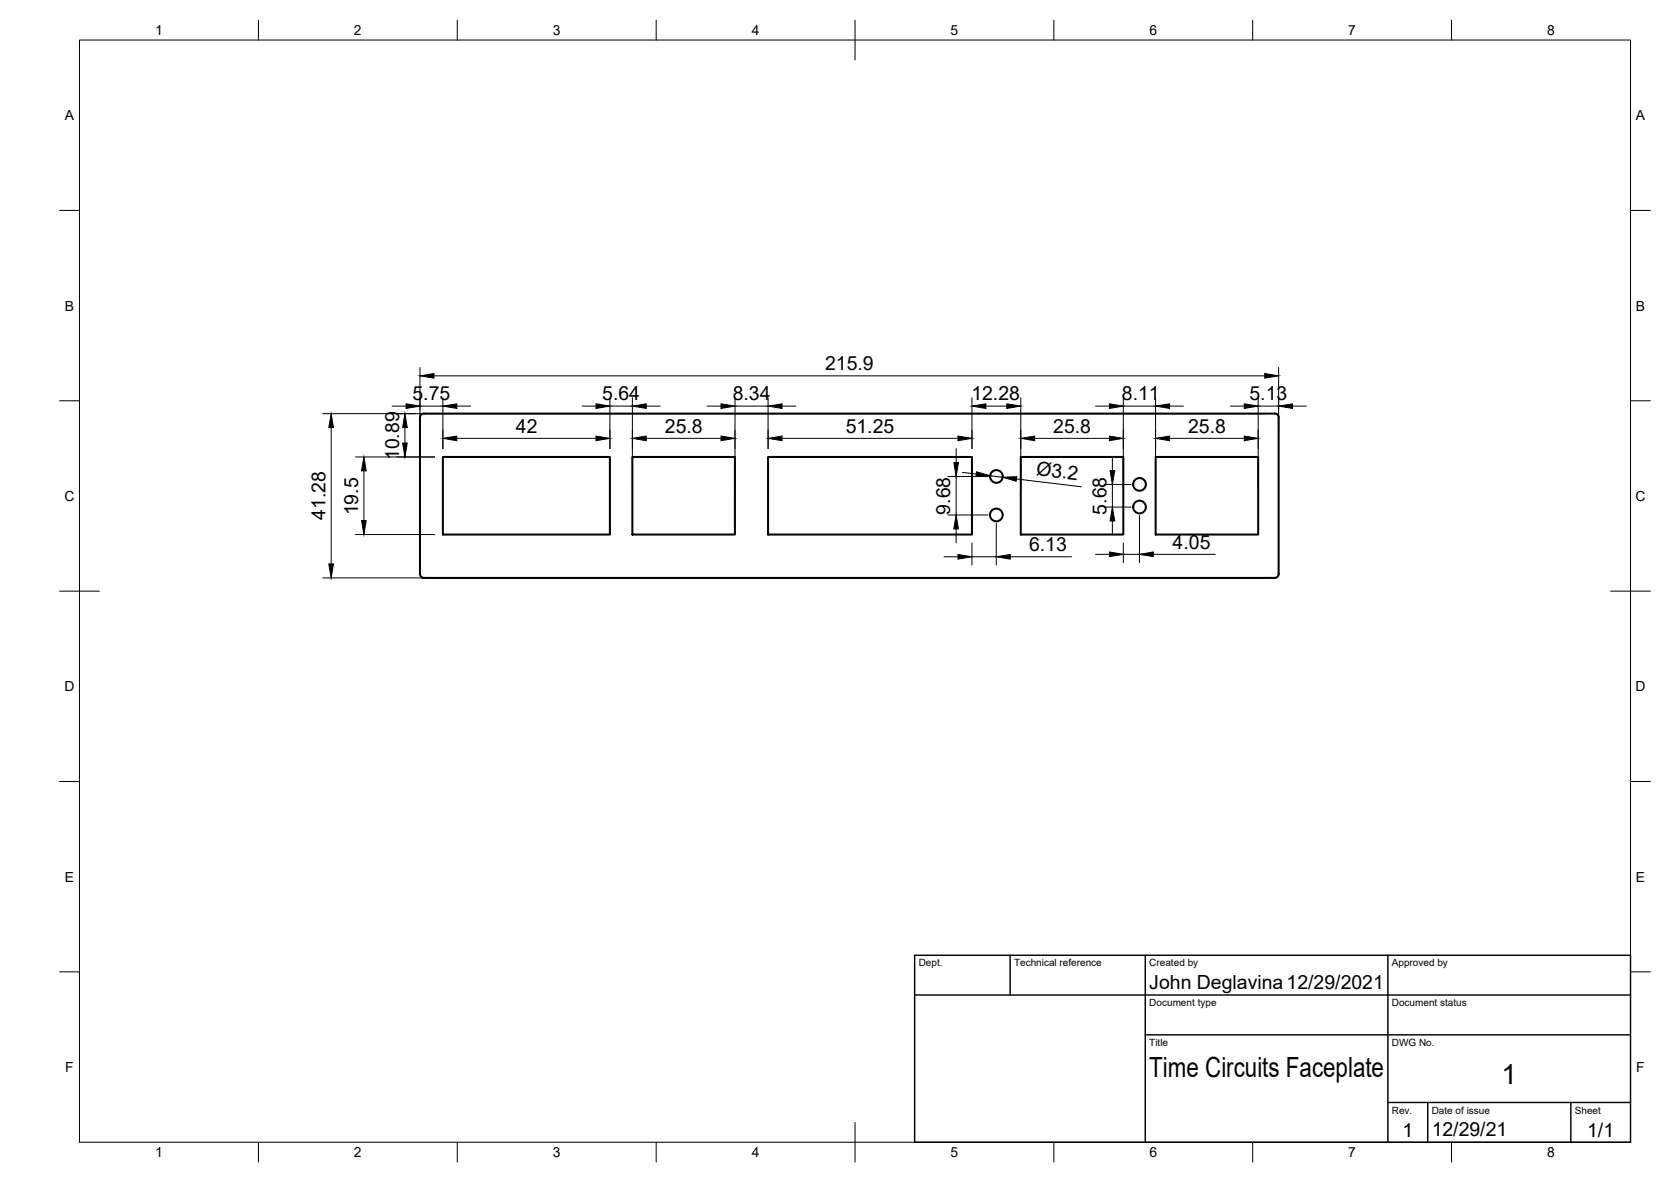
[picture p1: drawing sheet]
<svg xmlns="http://www.w3.org/2000/svg" width="420mm" height="297mm" viewBox="0 0 420 297" stroke-linecap="round" stroke-linejoin="round" font-family="sans-serif">
<!-- layer: Visible -->
<g fill="none" stroke="#000" stroke-width=".51">
<path d="M111.4 114.8h42v19.5h-42zM159 114.8h25.8v19.5h-25.8zM193.1 114.8h51.3v19.5h-51.3zM256.7 114.8h25.7v19.5h-25.7zM290.6 114.8h25.8v19.5h-25.8zM105.6 144.2a1.01 1.01 0 0 0 1 1h213.9a1.01 1.01 0 0 0 1-1M105.6 144.2v-39.3a1.01 1.01 0 0 1 1-1h213.9a.97 .97 0 0 1 1 1v39.3"/>
<circle cx="250.5" cy="119.7" r="1.6"/>
<circle cx="250.5" cy="129.4" r="1.6"/>
<circle cx="286.5" cy="127.4" r="1.6"/>
<circle cx="286.5" cy="121.7" r="1.6"/>
</g>
<!-- layer: Border -->
<g fill="none" stroke="#000" stroke-width=".25">
<path d="M20 10.1h390v276.9h-390zM65 5.1v5M115 5.1v5M165 5.1v5M215 5.1v10M265 5.1v5M315 5.1v5M365 5.1v5M15 52.9h5M410 52.9h5M15 100.7h5M410 100.7h5"/>
<path d="M15 148.6h10M405 148.6h10M15 196.4h5M410 196.4h5M15 244.2h5M410 244.2h5M65 287v5M115 287v5M165 287v5M215 282.1v9.9M265 287v5M315 287v5"/>
<path d="M365 287v5"/>
</g>
<!-- layer: TitleBlock -->
<path d="M230 240.1h180v46.9h-180zM230 250h180M254 240.1v9.9M288 240.1v46.9M349 240.1v46.9M288 260.1h122M349 277.1h61M359 277.1v9.9M395 277.1v9.9" fill="none" stroke="#000" stroke-width=".36"/>
<!-- layer: Dimensions -->
<g fill="none" stroke="#000" stroke-width=".25">
<path d="M105.6 92.4v13.6M109.1 94.5h208.9M111.4 100v12.7M153.4 100v12.7M159 100v23.2M184.8 100v23.2M193.1 100v12.7M244.4 100v12.7M256.7 100v23M282.4 100v23M290.6 100v22.5M316.4 100v22.5"/>
<path d="M321.5 92.4v16.1M81.2 104h237.2M83.3 107.4v34.3M89.4 114.8h19.9M91.5 118.3v12.5M98.6 102.1h3.5M101.8 107.4v3.9M105.6 102.1h5.8M114.9 102.1h3.5M114.9 110.2h35M146.3 102.1h3.6M153.4 102.1h5.6"/>
<path d="M162.5 102.1h3.5M162.5 110.2h18.8M177.8 102.1h3.5M184.8 102.1h8.3M196.6 102.1h3.5M196.6 110.2h44.3M238.3 119.7h10.1M240.4 112.7v3.6M240.4 119.7v9.7M242 118.7l3.4 .4M247.9 102.1h5.3M248.9 119.6l3.2 .3"/>
<path d="M260.2 110.2h18.8M275.5 102.1h3.5M279.7 114.8v3.4M282.4 102.1h8.2M294.1 102.1h3.5M294.1 110.2h18.8M309.4 102.1h3.5M316.4 102.1h5.1M325 102.1h3.5M89.4 134.3h19.9M237.4 139.9h3.5M238.3 129.4h10.1"/>
<path d="M240.4 132.9v3.5M244.4 136.4v5.6M244.4 139.9h6.1M250.5 131.5v10.5M254 139.9h15.4M255.6 120.4l16.3 1.9M275.5 139.3h3.5M277.6 121.8h6.8M277.6 127.4h6.8M279.7 121.8v5.6M279.7 130.9v3.5M282.4 136.4v5"/>
<path d="M282.4 139.3h4.1M286.5 129.5v11.9M290 139.3h15.6M81.2 145.2h237.2"/>
</g>
<g fill="#000" stroke="#000" stroke-width=".25">
<path d="M105.6 94.5l3.5-.6v1.1zM318 93.9l3.5 .6-3.5 .5zM83.3 104l.5 3.4h-1.1zM91.5 114.8l.6 3.5h-1.2zM101.2 111.3h1.2l-.6 3.5zM101.8 104l.6 3.4h-1.2zM102.1 101.5l3.5 .6-3.5 .5zM111.4 102.1l3.5-.6v1.1zM111.4 110.2l3.5-.6v1.2zM149.9 109.6l3.5 .6-3.5 .6zM149.9 101.5l3.5 .6-3.5 .5zM159 102.1l3.5-.6v1.1z"/>
<path d="M159 110.2l3.5-.6v1.2zM181.3 109.6l3.5 .6-3.5 .6zM181.3 101.5l3.5 .6-3.5 .5zM193.1 102.1l3.5-.6v1.1zM193.1 110.2l3.5-.6v1.2zM239.8 116.3h1.2l-.6 3.4zM240.9 109.6l3.5 .6-3.5 .6zM245.5 118.6l3.4 1-3.5 .1zM244.4 102.1l3.5-.6v1.1zM253.2 101.5l3.5 .6-3.5 .5zM252.1 119.9l3.6-.1-.2 1.1zM256.7 110.2l3.5-.6v1.2z"/>
<path d="M279 109.6l3.4 .6-3.4 .6zM279 101.5l3.4 .6-3.4 .5zM279.1 118.2h1.2l-.6 3.6zM290.6 102.1l3.5-.6v1.1zM290.6 110.2l3.5-.6v1.2zM312.9 109.6l3.5 .6-3.5 .6zM312.9 101.5l3.5 .6-3.5 .5zM321.5 102.1l3.5-.6v1.1zM90.9 130.8h1.2l-.6 3.5zM240.4 129.4l.6 3.5h-1.2zM240.9 139.3l3.5 .6-3.5 .6zM250.5 139.9l3.5-.6v1.2z"/>
<path d="M279 138.7l3.4 .6-3.4 .6zM279.7 127.4l.6 3.5h-1.2zM286.5 139.3l3.5-.6v1.2zM82.7 141.7h1.1l-.5 3.5z"/>
</g>
<g font-size="7">
<text x="289" y="270.6">Time Circuits Faceplate</text>
<text x="377.5" y="272.3">1</text>
</g>
<g font-size="4.9">
<text x="207.5" y="93">215.9</text>
<text x="103.7" y="100.6">5.75</text>
<text x="151.4" y="100.6">5.64</text>
<text x="184.2" y="100.6">8.34</text>
<text x="244.2" y="100.6">12.28</text>
<text x="282.1" y="100.6">8.11</text>
<text x="314.2" y="100.6">5.13</text>
<text x="129.7" y="108.8">42</text>
<text x="167.2" y="108.7">25.8</text>
<text x="212.6" y="108.7">51.25</text>
<text x="264.8" y="108.7">25.8</text>
<text x="298.7" y="108.7">25.8</text>
<text x="100.4" y="115.7" transform="rotate(-90 100.4 115.7)">10.89</text>
<text x="260.4" y="119.4" transform="rotate(7 260.4 119.4)">Ø3.2</text>
<text x="81.8" y="130.6" transform="rotate(-90 81.8 130.6)">41.28</text>
<text x="90" y="129.5" transform="rotate(-90 90 129.5)">19.5</text>
<text x="239" y="129.3" transform="rotate(-90 239 129.3)">9.68</text>
<text x="278.2" y="129.3" transform="rotate(-90 278.2 129.3)">5.68</text>
<text x="294.9" y="137.8">4.05</text>
<text x="258.7" y="138.5">6.13</text>
<text x="289" y="248.5">John Deglavina12/29/2021</text>
<text x="352.6" y="285.7">1</text>
<text x="360" y="285.5">12/29/21</text>
<text x="399.1" y="285.7">1/1</text>
</g>
<g font-size="3.5">
<text x="39" y="8.8">1</text>
<text x="89" y="8.8">2</text>
<text x="139" y="8.8">3</text>
<text x="189" y="8.8">4</text>
<text x="239" y="8.8">5</text>
<text x="289" y="8.8">6</text>
<text x="339" y="8.8">7</text>
<text x="389" y="8.8">8</text>
<text x="16.3" y="30.2">A</text>
<text x="411.3" y="30.2">A</text>
<text x="16.3" y="78">B</text>
<text x="411.3" y="78">B</text>
<text x="16.2" y="125.9">C</text>
<text x="411.2" y="125.9">C</text>
<text x="16.2" y="173.7">D</text>
<text x="411.2" y="173.7">D</text>
<text x="16.3" y="221.6">E</text>
<text x="411.3" y="221.6">E</text>
<text x="16.4" y="269.4">F</text>
<text x="411.4" y="269.4">F</text>
<text x="39" y="290.8">1</text>
<text x="89" y="290.8">2</text>
<text x="139" y="290.8">3</text>
<text x="189" y="290.8">4</text>
<text x="239" y="290.8">5</text>
<text x="289" y="290.8">6</text>
<text x="339" y="290.8">7</text>
<text x="389" y="290.8">8</text>
</g>
<g font-size="2.5">
<text x="231" y="242.9">Dept.</text>
<text x="255" y="242.9">Technical reference</text>
<text x="289" y="242.9">Created by</text>
<text x="350" y="242.9">Approved by</text>
<text x="289" y="252.8">Document type</text>
<text x="350" y="252.8">Document status</text>
<text x="289" y="262.9">Title</text>
<text x="350" y="262.9">DWG No.</text>
<text x="350" y="279.9">Rev.</text>
<text x="360" y="279.9">Date of issue</text>
<text x="396" y="279.9">Sheet</text>
</g>
</svg>
